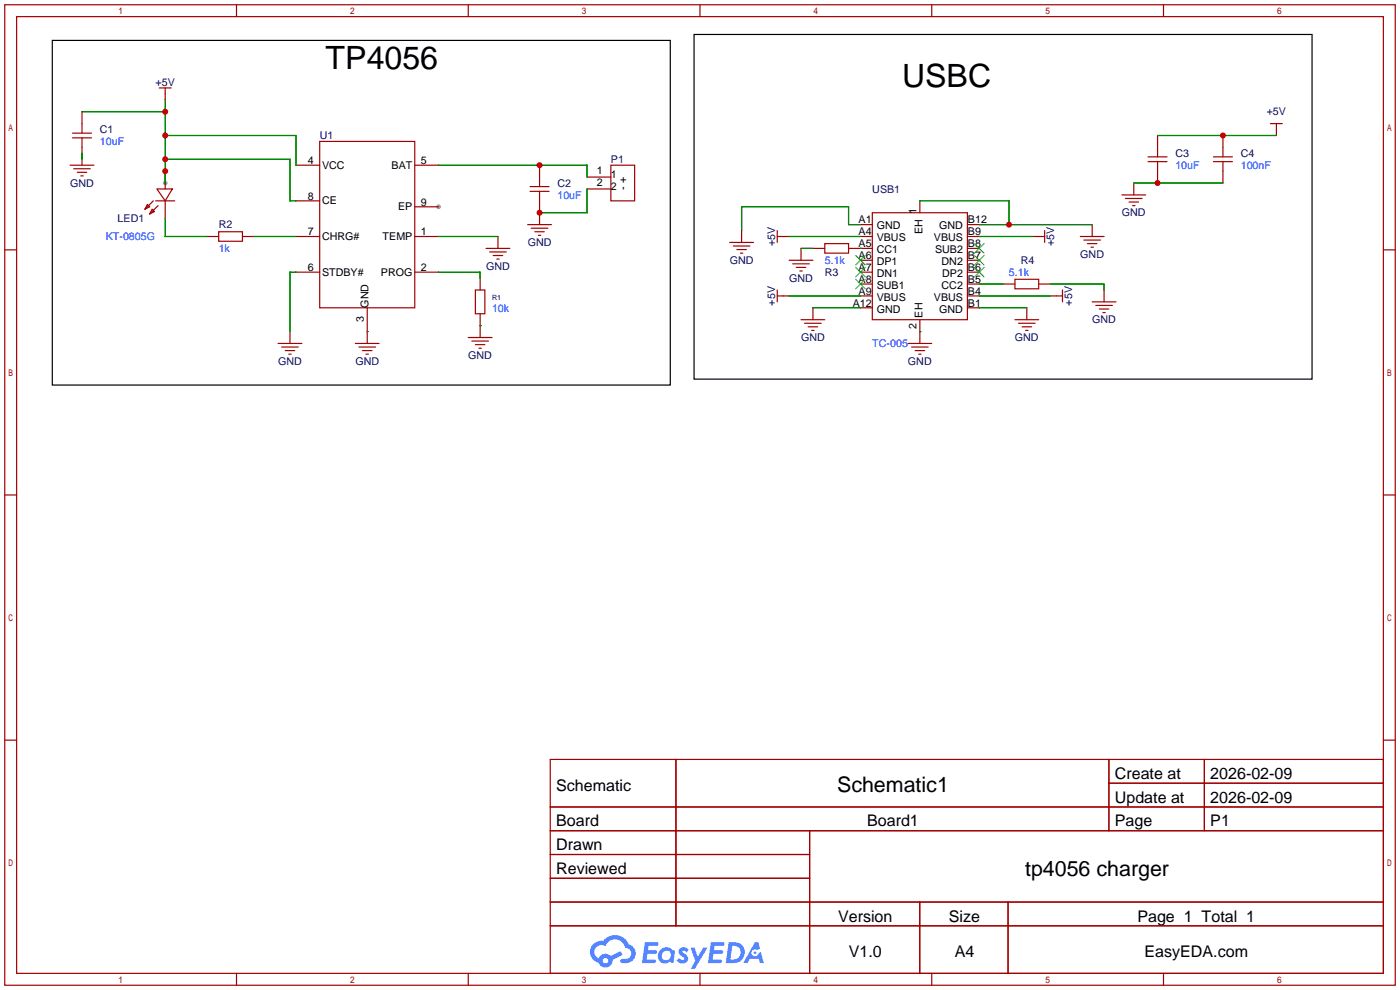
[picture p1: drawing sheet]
<svg xmlns="http://www.w3.org/2000/svg" width="299mm" height="212mm" viewBox="0 0 299 212" stroke-linecap="round" stroke-linejoin="round" font-family="sans-serif">
<g fill="#999">
<circle cx="93.7" cy="44.2" r=".51"/>
<circle cx="35.3" cy="39.1" r=".51"/>
</g>
<g fill="none" stroke="#a10000" stroke-width=".25">
<path d="M1 1h297.2v209.6h-297.2zM3.6 3.6h292.1v204.4h-292.1zM50.5 1v2.6M100.1 1v2.6M149.6 1v2.6M199.1 1v2.6M248.7 1v2.6M1 53.4h2.6M295.7 53.4h2.5M1 105.8h2.6M295.7 105.8h2.5M1 158.2h2.6"/>
<path d="M295.7 158.2h2.5M117.6 162.3h178.1v45.7h-178.1zM117.6 172.5h178.1M117.6 177.5h178.1M144.5 162.3v35.6M173 177.5v30.5M237 162.3v15.2M237 167.4h58.7M257.4 162.3v15.2M117.6 182.6h55.4M117.6 192.8h178.1M117.6 187.7h55.4"/>
<path d="M117.6 197.9h178.1M196.6 192.8v15.2M215.4 192.8v15.2M50.5 208v2.6M100.1 208v2.6M149.6 208v2.6M199.1 208v2.6M248.7 208v2.6"/>
</g>
<g fill="#5487ff">
<path d="M145.3 202.7a1.3 1.3 0 0 1 1.9 .3l-.4 .6a.54 .54 0 0 0-.9-.2l.1 .2a1.34 1.34 0 0 1 .9 1.8 1.47 1.47 0 0 1-2.3-.1l.5-.6 .8 .5a.31 .31 0 0 0 .4-.3 .31 .31 0 0 0-.3-.4 1.12 1.12 0 0 1-.7-1.8z"/>
<path d="M147.6 202.5h.9l.6 2 1.2-2h.9l-2.7 4.6h-.9l1-1.7z"/>
<path d="M137.8 201.4h1.7a1.31 1.31 0 0 1 1.2 .2 .4 .4 0 0 1-.3 .5l-1.8 .1-.1 .9h1.6a.4 .4 0 0 1 .4 .4 .4 .4 0 0 1-.5 .4h-1.6l-.2 1.2h1.4a.46 .46 0 0 1 .5 0 .46 .46 0 0 1 .1 .5l-.4 .2h-2.6z"/>
<path d="M151.9 201.4h1.7a1.32 1.32 0 0 1 1.2 .2 .39 .39 0 0 1-.3 .5l-1.8 .1-.1 .9h1.6a.4 .4 0 0 1 .4 .4 .4 .4 0 0 1-.4 .4h-1.7l-.2 1.2h1.4a.46 .46 0 0 1 .5 0 .46 .46 0 0 1 .1 .5l-.4 .2h-2.6z"/>
<path d="M161.3 201.4h.8l.3 1.3-.6 .4a.75 .75 0 0 0-1.1 .3 .75 .75 0 0 0 .5 1 .75 .75 0 0 0 .9-.7l.5-.2 .6 2.3h-.8l-.3-.9h-1.8l-.5 .9h-1z"/>
<path d="M155.7 201.4l-.6 4.4h1.5a2.27 2.27 0 0 0 2.6-2.2 2.27 2.27 0 0 0-2.7-2.2zM156.5 202.1a1.5 1.5 0 0 1 1.8 1.6 1.5 1.5 0 0 1-1.9 1.4h-.3z"/>
<path d="M141.2 203a1.6 1.6 0 0 0-.3 2.3 1.6 1.6 0 0 0 2.3 .2l.7 .3 .3-2.4-.1-.3-.5-.1a1.58 1.58 0 0 0-2.4 0zM141.8 203.5a.98 .98 0 0 1 1.6 .4 .98 .98 0 0 1-1.1 1.3 .94 .94 0 0 1-.9-.7 .94 .94 0 0 1 .4-1z"/>
<path d="M126.8 201.8a2.37 2.37 0 0 0 1.1 4 1.54 1.54 0 0 0 1.8 1 1.54 1.54 0 0 0 1.2-1.6l2.2-1.1-.5-.8-2 1a1.57 1.57 0 0 0-2.7 .5 1.5 1.5 0 0 1-.7-2.1 1.5 1.5 0 0 1 2.2-.5 2.23 2.23 0 0 1 2.3-1.4 2.23 2.23 0 0 1 2 1.8 1.16 1.16 0 0 1 1.2 1.1 1.16 1.16 0 0 1-1.1 1.2h-.7a.47 .47 0 0 0-.5 .4 .47 .47 0 0 0 .4 .5 2.17 2.17 0 0 0 2.5-.9 2.17 2.17 0 0 0-.3-2.7l-.8-.4a3.2 3.2 0 0 0-5.5-.7l-1.1 .1zM128.8 205.3a.6 .6 0 0 1 1.2 0 .6 .6 0 0 1-1.2 0z"/>
<circle cx="161.4" cy="203.6" r=".28"/>
</g>
<g fill="none" stroke="#a10000" stroke-width=".25">
<path d="M34 18.8h2.6M35.3 18.8v2.5M15 35.3h5.1M15.5 29.5h4.1M15.5 28.4h4.1M15.7 36.1h3.6M16.5 36.8h2M17.3 37.6h.5M17.5 23.9v4.5M17.5 29.5v5.8M35.3 36.6v3.8M63.2 35.3h5.1"/>
<path d="M68.3 30.2h20.3v35.6h-20.3zM88.6 35.3h5.1M113.3 39.9h4M115.3 35.3v4.6M125.5 37.8h5.1M130.6 35.3h5v7.6h-5zM242.3 39.1v2.6M245.4 34.5h4M245.4 33.5h4M247.4 29v4.5M247.4 34.5v4.6M259.3 34.5h4.1"/>
<path d="M259.3 33.5h4.1M261.4 29v4.5M261.4 34.5v4.6M271.5 26.4h2.6M272.8 26.4v2.6M31.5 43.7l.5 .5-1 .5zM32.5 44.7l.5 .5-1 .5zM32.8 42.9l-1.8 1.8M33.3 42.9h4M33.5 40.4h3.3l-1.5 2.5zM33.8 43.9l-1.8 1.8M35.3 42.9v3.8"/>
<path d="M44.2 50.5h2.5M46.7 49.5h5.1v2.1h-5.1zM51.8 50.5h2.6M63.2 50.5h5.1M63.2 58.2h5.1M63.2 42.9h5.1M88.6 50.5h5.1M88.6 58.2h5.1M88.6 44.2h5.1M102.6 59.4v2.6M103.9 53.1h5.1M104.6 53.8h3.6"/>
<path d="M105.4 54.6h2M106.2 55.4h.5M106.4 50.5v2.6M112.8 48h5.1M113.3 40.9h4M113.5 48.8h3.6M114.3 49.5h2M115.1 50.3h.5M115.3 40.9v7.1M125.5 40.4h5.1M156 51.8h5M156.7 52.6h3.6"/>
<path d="M157.5 53.3h2M158.2 54.1h.5M158.5 49.3v2.5M166.1 50.5h2.6M166.1 49.3v2.5M168.7 55.6h5M169.4 56.4h3.6M170.2 57.2h2M170.9 57.9h.5M171.2 53.1v2.5M173.7 53.1h2.6M176.3 52.1h5.1v2h-5.1z"/>
<path d="M181.4 53.1h5M183.9 50.5h2.5M183.9 58.2h2.5M183.9 48h2.5M183.9 55.6h2.5M186.4 45.5h20.4v22.8h-20.4zM196.6 42.9v2.6M206.8 50.5h2.5M206.8 58.2h2.5M206.8 53.1h2.5M206.8 48h2.5M206.8 55.6h2.5"/>
<path d="M216.9 59.7h5.1v2h-5.1zM220.7 50.5h2.6M223.3 49.3v2.5M230.9 50.5h5.1M231.6 51.3h3.6M232.4 52.1h2M233.2 52.8h.5M233.4 48v2.5M239.8 41.7h5.1M240.5 42.4h3.6M241.3 43.2h2M242.1 43.9h.5"/>
<path d="M59.4 73.4h5.1M60.2 74.2h3.6M61 74.9h2M61.7 75.7h.5M62 70.9v2.5M75.9 73.4h5.1M76.7 74.2h3.6M77.5 74.9h2M78.2 75.7h.5M78.5 65.8v7.6M100.1 72.1h5.1M100.8 72.9h3.6"/>
<path d="M101.6 62h2v5.1h-2zM101.6 73.7h2M102.4 74.4h.5M102.6 67.1v5M166.1 63.2h2.6M166.1 62v2.5M171.2 68.3h5.1M172 69.1h3.5M172.7 69.8h2.1M173.5 70.6h.5M173.7 65.8v2.5M183.9 65.8h2.5"/>
<path d="M183.9 63.2h2.5M183.9 60.7h2.5M194.1 73.4h5M194.8 74.2h3.6M195.6 74.9h2M196.3 75.7h.5M196.6 68.3v5.1M206.8 65.8h2.5M206.8 63.2h2.5M206.8 60.7h2.5M214.4 60.7h2.5M216.9 68.3h5.1"/>
<path d="M217.7 69.1h3.5M218.4 69.8h2.1M219.2 70.6h.5M219.5 65.8v2.5M222 60.7h2.5M224.5 63.2h2.6M227.1 62v2.5M233.4 64.5h5.1M234.2 65.3h3.5M234.9 66h2.1M235.7 66.8h.5M236 62v2.5"/>
</g>
<g fill="none" stroke="#008700" stroke-width=".25">
<path d="M17.5 23.9h17.8M17.5 32.8v1.2M35.3 34h26.7v8.9h1.2M35.3 21.3v17.8M35.3 29h27.9v6.3M93.7 35.3h31.8v2.5M242.3 39.1h19.1M247.4 29h25.4M35.3 46.7v3.8h8.9M54.4 50.5h8.8M63.2 58.2h-1.2v12.7M93.7 50.5h12.7"/>
<path d="M93.7 58.2h8.9v1.2M125.5 40.4v5.1h-10.2M168.7 50.5h15.2M171.2 53.1h2.5M183.9 53.1h.1M183.9 48h-2.5v-3.8h-22.9v5.1M196.6 42.9h19v5.1M209.3 50.5h11.4M209.3 48h24.1M78.5 70.9h.1M102.6 69.6h.1M168.7 63.2h15.2"/>
<path d="M173.7 65.8h10.2M196.6 70.9h.1M209.3 63.2h15.2M209.3 65.8h10.2M209.3 60.7h5.1M224.5 60.7h11.5v1.3"/>
</g>
<path d="M11.2 8.6h132.1v73.7h-132.1zM148.3 7.4h132.1v73.6h-132.1z" fill="none" stroke="#000" stroke-width=".25"/>
<path d="M182.9 54.6l2 2M182.9 57.2l2 2M182.9 59.7l2 2M184.9 54.6l-2 2M184.9 57.2l-2 2M184.9 59.7l-2 2M208.3 57.2l2 2M208.3 54.6l2 2M208.3 52.1l2 2M210.3 57.2l-2 2M210.3 54.6l-2 2M210.3 52.1l-2 2" fill="none" stroke="#3c3" stroke-width=".25"/>
<g fill="#c00">
<circle cx="35.3" cy="34" r=".63"/>
<circle cx="35.3" cy="36.6" r=".63"/>
<circle cx="35.3" cy="29" r=".63"/>
<circle cx="35.3" cy="23.9" r=".63"/>
<circle cx="115.3" cy="35.3" r=".63"/>
<circle cx="115.3" cy="45.5" r=".63"/>
<circle cx="215.6" cy="48" r=".63"/>
<circle cx="247.4" cy="39.1" r=".63"/>
<circle cx="261.4" cy="29" r=".63"/>
</g>
<g font-size="6.9">
<text x="69.6" y="14.8">TP4056</text>
<text x="192.8" y="18.6">USBC</text>
</g>
<g font-size="4.6">
<text x="178.9" y="169.3">Schematic1</text>
<text x="219.1" y="187.1">tp4056 charger</text>
</g>
<g font-size="3.4">
<text x="238.3" y="166.5">Create at</text>
<text x="258.7" y="166.5">2026-02-09</text>
<text x="118.9" y="169">Schematic</text>
<text x="238.3" y="171.6">Update at</text>
<text x="258.7" y="171.6">2026-02-09</text>
<text x="118.9" y="176.6">Board</text>
<text x="185.3" y="176.6">Board1</text>
<text x="238.3" y="176.6">Page</text>
<text x="258.7" y="176.6">P1</text>
<text x="118.9" y="181.7">Drawn</text>
<text x="118.9" y="186.8">Reviewed</text>
<text x="179.1" y="197">Version</text>
<text x="202.8" y="197">Size</text>
<text x="243.1" y="197">Page 1 Total 1</text>
<text x="181.4" y="204.6">V1.0</text>
<text x="204" y="204.6">A4</text>
<text x="244.6" y="204.6">EasyEDA.com</text>
</g>
<g font-size="2.3" fill="#000080">
<text x="33.2" y="18.3">+5V</text>
<text x="21.3" y="28.5">C1</text>
<text x="68.3" y="29.7">U1</text>
<text x="270.7" y="24.7">+5V</text>
<text x="130.6" y="34.8">P1</text>
<text x="251.2" y="33.6">C3</text>
<text x="265.2" y="33.6">C4</text>
<text x="15" y="39.9">GND</text>
<text x="119.1" y="39.9">C2</text>
<text x="186.4" y="41.2">USB1</text>
<text x="25.1" y="47.5">LED1</text>
<text x="239.8" y="46.3">GND</text>
<text x="46.7" y="48.8">R2</text>
<text x="112.8" y="52.6">GND</text>
<text x="165.6" y="52.6" transform="rotate(-90 165.6 52.6)">+5V</text>
<text x="225.3" y="52.6" transform="rotate(-90 225.3 52.6)">+5V</text>
<text x="103.9" y="57.7">GND</text>
<text x="156" y="56.4">GND</text>
<text x="176.3" y="59">R3</text>
<text x="218.2" y="56.4">R4</text>
<text x="230.9" y="55.1">GND</text>
<text x="165.6" y="65.3" transform="rotate(-90 165.6 65.3)">+5V</text>
<text x="168.7" y="60.2">GND</text>
<text x="229.1" y="65.3" transform="rotate(-90 229.1 65.3)">+5V</text>
<text x="233.4" y="69.1">GND</text>
<text x="100.1" y="76.7">GND</text>
<text x="171.2" y="72.9">GND</text>
<text x="216.9" y="72.9">GND</text>
<text x="59.4" y="78">GND</text>
<text x="75.9" y="78">GND</text>
<text x="194.1" y="78">GND</text>
</g>
<g font-size="2.3" fill="#00f">
<text x="21.3" y="31">10uF</text>
<text x="251.2" y="36.1">10uF</text>
<text x="265.2" y="36.1">100nF</text>
<text x="119.1" y="42.4">10uF</text>
<text x="22.6" y="51.3">KT-0805G</text>
<text x="46.7" y="53.9">1k</text>
<text x="176.3" y="56.4">5.1k</text>
<text x="215.6" y="59">5.1k</text>
<text x="105.2" y="66.6">10k</text>
<text x="186.4" y="74.2">TC-005</text>
</g>
<g font-size="2.3">
<text x="65.8" y="35.1">4</text>
<text x="89.9" y="35.1">5</text>
<text x="68.8" y="36.1">VCC</text>
<text x="83.7" y="36.1">BAT</text>
<text x="127.5" y="37.1">1</text>
<text x="127.5" y="39.7">2</text>
<text x="130.6" y="38.1">1</text>
<text x="130.6" y="40.7">2</text>
<text x="133.9" y="40.6" transform="rotate(-90 133.9 40.6)">- +</text>
<text x="65.8" y="42.7">8</text>
<text x="68.8" y="43.7">CE</text>
<text x="85.1" y="45">EP</text>
<text x="89.9" y="43.9">9</text>
<text x="183.5" y="47.8">A1</text>
<text x="195.9" y="45.8" transform="rotate(-90 195.9 45.8)">1</text>
<text x="206.9" y="47.8">B12</text>
<text x="65.8" y="50.3">7</text>
<text x="68.8" y="51.3">CHRG#</text>
<text x="81.8" y="51.3">TEMP</text>
<text x="89.9" y="50.3">1</text>
<text x="183.5" y="50.3">A4</text>
<text x="183.5" y="52.8">A5</text>
<text x="187.4" y="49">GND</text>
<text x="187.4" y="51.6">VBUS</text>
<text x="197.1" y="50.1" transform="rotate(-90 197.1 50.1)">EH</text>
<text x="199.6" y="51.6">VBUS</text>
<text x="200.7" y="49">GND</text>
<text x="206.9" y="52.8">B8</text>
<text x="206.9" y="50.3">B9</text>
<text x="65.8" y="57.9">6</text>
<text x="68.8" y="58.9">STDBY#</text>
<text x="81.4" y="58.9">PROG</text>
<text x="89.9" y="57.9">2</text>
<text x="183.5" y="55.4">A6</text>
<text x="183.5" y="57.9">A7</text>
<text x="187.4" y="54.1">CC1</text>
<text x="187.4" y="56.6">DP1</text>
<text x="187.4" y="59.2">DN1</text>
<text x="199.8" y="54.1">SUB2</text>
<text x="201.2" y="56.6">DN2</text>
<text x="201.4" y="59.2">DP2</text>
<text x="206.9" y="57.9">B6</text>
<text x="206.9" y="55.4">B7</text>
<text x="78.8" y="65.8" transform="rotate(-90 78.8 65.8)">GND</text>
<text x="182.2" y="65.5">A12</text>
<text x="183.5" y="60.5">A8</text>
<text x="183.5" y="63">A9</text>
<text x="187.4" y="61.7">SUB1</text>
<text x="187.4" y="64.3">VBUS</text>
<text x="199.6" y="64.3">VBUS</text>
<text x="201.2" y="61.7">CC2</text>
<text x="206.9" y="65.5">B1</text>
<text x="206.9" y="63">B4</text>
<text x="206.9" y="60.5">B5</text>
<text x="77.8" y="68.8" transform="rotate(-90 77.8 68.8)">3</text>
<text x="187.4" y="66.8">GND</text>
<text x="195.9" y="70.2" transform="rotate(-90 195.9 70.2)">2</text>
<text x="197.1" y="67.9" transform="rotate(-90 197.1 67.9)">EH</text>
<text x="200.7" y="66.8">GND</text>
</g>
<text font-size="1.5" fill="#000080" x="105.2" y="64.2">R1</text>
</svg>
